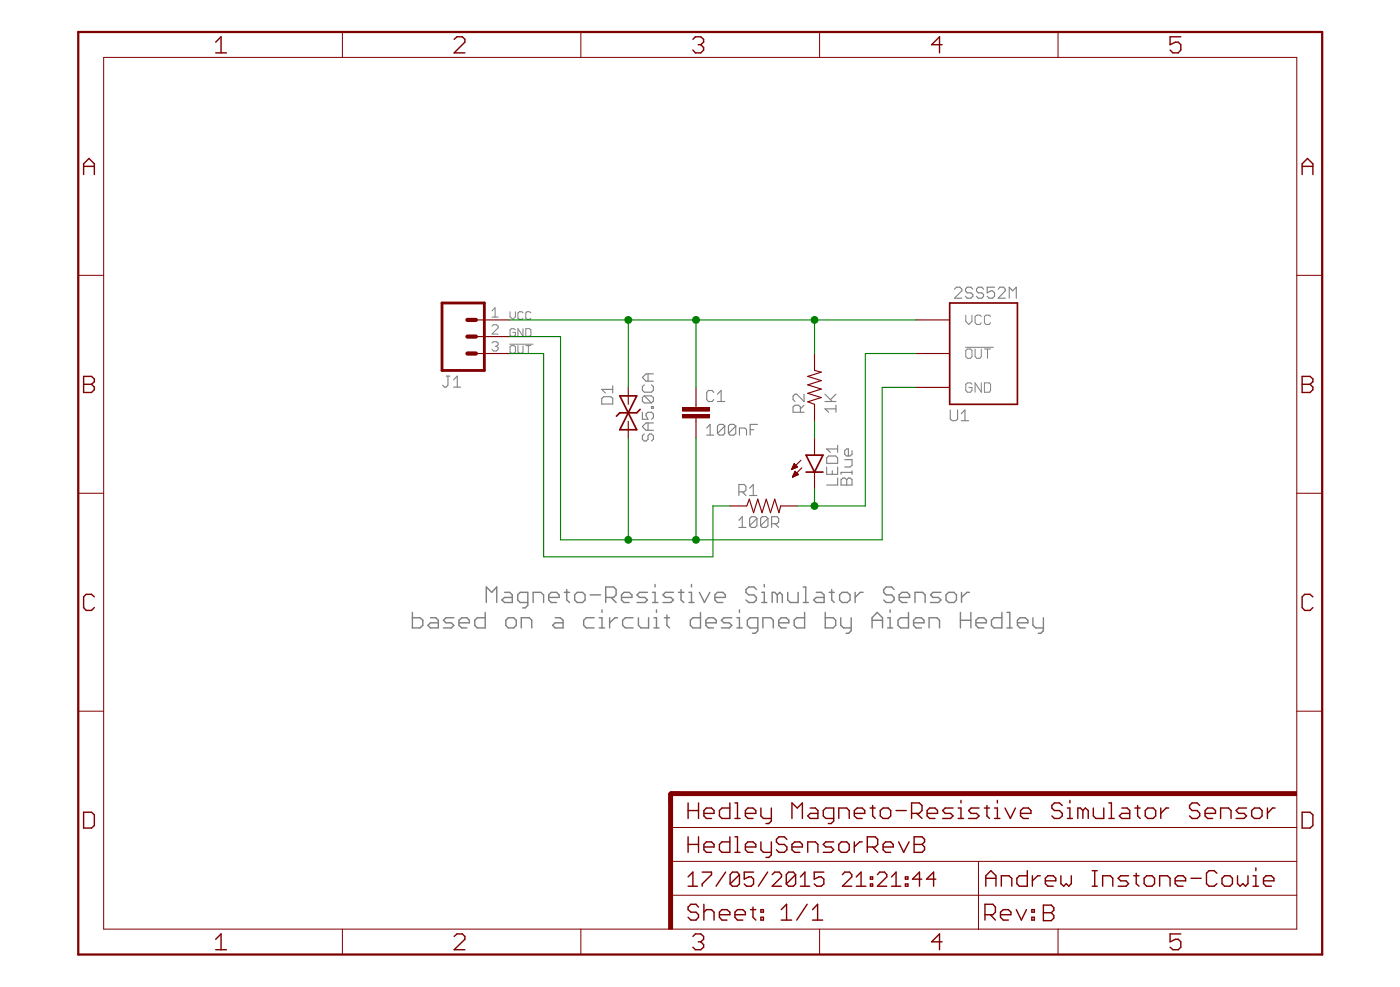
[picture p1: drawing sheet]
<?xml version="1.0" encoding="utf-8"?>
<!DOCTYPE eagle SYSTEM "eagle.dtd">
<!--
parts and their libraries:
SparkFun-LED: Licensing: Creative Commons ShareAlike 4.0 International - https://creativecommons.org/licenses/by-sa/4.0
-->
<eagle version="7.2.0">
<drawing>
<settings>
<setting alwaysvectorfont="yes"/>
<setting verticaltext="up"/>
</settings>
<grid distance="0.1" unitdist="inch" unit="inch" style="lines" multiple="1" display="no" altdistance="0.01" altunitdist="inch" altunit="inch"/>
<schematic xreflabel="%F%N/%S.%C%R" xrefpart="/%S.%C%R">
<libraries>
<library name="SparkFun-LED">
<symbols>
<symbol name="LED">
<wire x1="1.27" y1="0" x2="0" y2="-2.54" width="0.254" layer="94"/>
<wire x1="0" y1="-2.54" x2="-1.27" y2="0" width="0.254" layer="94"/>
<wire x1="1.27" y1="-2.54" x2="0" y2="-2.54" width="0.254" layer="94"/>
<wire x1="0" y1="-2.54" x2="-1.27" y2="-2.54" width="0.254" layer="94"/>
<wire x1="1.27" y1="0" x2="0" y2="0" width="0.254" layer="94"/>
<wire x1="0" y1="0" x2="-1.27" y2="0" width="0.254" layer="94"/>
<wire x1="-2.032" y1="-0.762" x2="-3.429" y2="-2.159" width="0.1524" layer="94"/>
<wire x1="-1.905" y1="-1.905" x2="-3.302" y2="-3.302" width="0.1524" layer="94"/>
<text x="3.556" y="-4.572" size="1.778" layer="95" rot="R90">&gt;NAME</text>
<text x="5.715" y="-4.572" size="1.778" layer="96" rot="R90">&gt;VALUE</text>
<pin name="C" x="0" y="-5.08" visible="off" length="short" direction="pas" rot="R90"/>
<pin name="A" x="0" y="2.54" visible="off" length="short" direction="pas" rot="R270"/>
<polygon width="0.1524" layer="94">
<vertex x="-3.429" y="-2.159"/>
<vertex x="-3.048" y="-1.27"/>
<vertex x="-2.54" y="-1.778"/>
</polygon>
<polygon width="0.1524" layer="94">
<vertex x="-3.302" y="-3.302"/>
<vertex x="-2.921" y="-2.413"/>
<vertex x="-2.413" y="-2.921"/>
</polygon>
</symbol>
</symbols>
<devicesets>
<deviceset name="LED" prefix="D" uservalue="yes">
<gates>
<gate name="G$1" symbol="LED" x="0" y="0"/>
</gates>
<devices>
<device name="5MM" package="LED5MM">
<connects>
<connect gate="G$1" pin="A" pad="A"/>
<connect gate="G$1" pin="C" pad="K"/>
</connects>
<technologies>
<technology name=""/>
</technologies>
</device>
<device name="3MM" package="LED3MM">
<connects>
<connect gate="G$1" pin="A" pad="A"/>
<connect gate="G$1" pin="C" pad="K"/>
</connects>
<technologies>
<technology name=""/>
</technologies>
</device>
<device name="1206" package="LED-1206">
<connects>
<connect gate="G$1" pin="A" pad="A"/>
<connect gate="G$1" pin="C" pad="C"/>
</connects>
<technologies>
<technology name=""/>
</technologies>
</device>
<device name="0603" package="LED-0603">
<connects>
<connect gate="G$1" pin="A" pad="A"/>
<connect gate="G$1" pin="C" pad="C"/>
</connects>
<technologies>
<technology name=""/>
</technologies>
</device>
<device name="10MM" package="LED10MM">
<connects>
<connect gate="G$1" pin="A" pad="A"/>
<connect gate="G$1" pin="C" pad="C"/>
</connects>
<technologies>
<technology name=""/>
</technologies>
</device>
<device name="-FKIT-1206" package="FKIT-LED-1206">
<connects>
<connect gate="G$1" pin="A" pad="A"/>
<connect gate="G$1" pin="C" pad="C"/>
</connects>
<technologies>
<technology name=""/>
</technologies>
</device>
<device name="-3MM-NO_SILK" package="LED3MM-NS">
<connects>
<connect gate="G$1" pin="A" pad="A"/>
<connect gate="G$1" pin="C" pad="K"/>
</connects>
<technologies>
<technology name=""/>
</technologies>
</device>
<device name="5MM-KIT" package="LED5MM-KIT">
<connects>
<connect gate="G$1" pin="A" pad="A"/>
<connect gate="G$1" pin="C" pad="K"/>
</connects>
<technologies>
<technology name=""/>
</technologies>
</device>
<device name="1206-BOTTOM" package="LED-1206-BOTTOM">
<connects>
<connect gate="G$1" pin="A" pad="A"/>
<connect gate="G$1" pin="C" pad="C"/>
</connects>
<technologies>
<technology name=""/>
</technologies>
</device>
</devices>
</deviceset>
</devicesets>
</library>
<library name="SparkFun-Passives">
<symbols>
<symbol name="RESISTOR">
<wire x1="-2.54" y1="0" x2="-2.159" y2="1.016" width="0.1524" layer="94"/>
<wire x1="-2.159" y1="1.016" x2="-1.524" y2="-1.016" width="0.1524" layer="94"/>
<wire x1="-1.524" y1="-1.016" x2="-0.889" y2="1.016" width="0.1524" layer="94"/>
<wire x1="-0.889" y1="1.016" x2="-0.254" y2="-1.016" width="0.1524" layer="94"/>
<wire x1="-0.254" y1="-1.016" x2="0.381" y2="1.016" width="0.1524" layer="94"/>
<wire x1="0.381" y1="1.016" x2="1.016" y2="-1.016" width="0.1524" layer="94"/>
<wire x1="1.016" y1="-1.016" x2="1.651" y2="1.016" width="0.1524" layer="94"/>
<wire x1="1.651" y1="1.016" x2="2.286" y2="-1.016" width="0.1524" layer="94"/>
<wire x1="2.286" y1="-1.016" x2="2.54" y2="0" width="0.1524" layer="94"/>
<text x="-3.81" y="1.4986" size="1.778" layer="95">&gt;NAME</text>
<text x="-3.81" y="-3.302" size="1.778" layer="96">&gt;VALUE</text>
<pin name="2" x="5.08" y="0" visible="off" length="short" direction="pas" swaplevel="1" rot="R180"/>
<pin name="1" x="-5.08" y="0" visible="off" length="short" direction="pas" swaplevel="1"/>
</symbol>
<symbol name="CAP">
<wire x1="0" y1="2.54" x2="0" y2="2.032" width="0.1524" layer="94"/>
<wire x1="0" y1="0" x2="0" y2="0.508" width="0.1524" layer="94"/>
<text x="1.524" y="2.921" size="1.778" layer="95">&gt;NAME</text>
<text x="1.524" y="-2.159" size="1.778" layer="96">&gt;VALUE</text>
<rectangle x1="-2.032" y1="0.508" x2="2.032" y2="1.016" layer="94"/>
<rectangle x1="-2.032" y1="1.524" x2="2.032" y2="2.032" layer="94"/>
<pin name="1" x="0" y="5.08" visible="off" length="short" direction="pas" swaplevel="1" rot="R270"/>
<pin name="2" x="0" y="-2.54" visible="off" length="short" direction="pas" swaplevel="1" rot="R90"/>
</symbol>
</symbols>
<devicesets>
<deviceset name="RESISTOR" prefix="R" uservalue="yes">
<gates>
<gate name="G$1" symbol="RESISTOR" x="0" y="0"/>
</gates>
<devices>
<device name="1206" package="1206">
<connects>
<connect gate="G$1" pin="1" pad="1"/>
<connect gate="G$1" pin="2" pad="2"/>
</connects>
<technologies>
<technology name=""/>
</technologies>
</device>
<device name="AXIAL-0.3" package="AXIAL-0.3">
<connects>
<connect gate="G$1" pin="1" pad="P$1"/>
<connect gate="G$1" pin="2" pad="P$2"/>
</connects>
<technologies>
<technology name=""/>
</technologies>
</device>
<device name="2010" package="R2010">
<connects>
<connect gate="G$1" pin="1" pad="1"/>
<connect gate="G$1" pin="2" pad="2"/>
</connects>
<technologies>
<technology name=""/>
</technologies>
</device>
<device name="0805-RES" package="0805">
<connects>
<connect gate="G$1" pin="1" pad="1"/>
<connect gate="G$1" pin="2" pad="2"/>
</connects>
<technologies>
<technology name=""/>
</technologies>
</device>
<device name="0603-RES" package="0603-RES">
<connects>
<connect gate="G$1" pin="1" pad="1"/>
<connect gate="G$1" pin="2" pad="2"/>
</connects>
<technologies>
<technology name=""/>
</technologies>
</device>
<device name="0402-RES" package="0402-RES">
<connects>
<connect gate="G$1" pin="1" pad="1"/>
<connect gate="G$1" pin="2" pad="2"/>
</connects>
<technologies>
<technology name=""/>
</technologies>
</device>
<device name="PTH-1/6W" package="1/6W-RES">
<connects>
<connect gate="G$1" pin="1" pad="1"/>
<connect gate="G$1" pin="2" pad="2"/>
</connects>
<technologies>
<technology name=""/>
</technologies>
</device>
<device name="2512" package="R2512">
<connects>
<connect gate="G$1" pin="1" pad="1"/>
<connect gate="G$1" pin="2" pad="2"/>
</connects>
<technologies>
<technology name=""/>
</technologies>
</device>
<device name="PTH-1/4W" package="AXIAL-0.4">
<connects>
<connect gate="G$1" pin="1" pad="P$1"/>
<connect gate="G$1" pin="2" pad="P$2"/>
</connects>
<technologies>
<technology name=""/>
</technologies>
</device>
<device name="PTH-1/2W" package="AXIAL-0.5">
<connects>
<connect gate="G$1" pin="1" pad="P$1"/>
<connect gate="G$1" pin="2" pad="P$2"/>
</connects>
<technologies>
<technology name=""/>
</technologies>
</device>
<device name="PTH-1W" package="AXIAL-0.6">
<connects>
<connect gate="G$1" pin="1" pad="P$1"/>
<connect gate="G$1" pin="2" pad="P$2"/>
</connects>
<technologies>
<technology name=""/>
</technologies>
</device>
<device name="PTH-2W" package="AXIAL-0.8">
<connects>
<connect gate="G$1" pin="1" pad="P$1"/>
<connect gate="G$1" pin="2" pad="P$2"/>
</connects>
<technologies>
<technology name=""/>
</technologies>
</device>
<device name="KIT" package="AXIAL-0.3-KIT">
<connects>
<connect gate="G$1" pin="1" pad="P$1"/>
<connect gate="G$1" pin="2" pad="P$2"/>
</connects>
<technologies>
<technology name=""/>
</technologies>
</device>
<device name="EZ" package="AXIAL-0.3EZ">
<connects>
<connect gate="G$1" pin="1" pad="P$1"/>
<connect gate="G$1" pin="2" pad="P$2"/>
</connects>
<technologies>
<technology name=""/>
</technologies>
</device>
</devices>
</deviceset>
<deviceset name="CAP" prefix="C" uservalue="yes">
<gates>
<gate name="G$1" symbol="CAP" x="0" y="0"/>
</gates>
<devices>
<device name="PTH" package="CAP-PTH-SMALL">
<connects>
<connect gate="G$1" pin="1" pad="1"/>
<connect gate="G$1" pin="2" pad="2"/>
</connects>
<technologies>
<technology name=""/>
</technologies>
</device>
<device name="PTH2" package="CAP-PTH-SMALL2">
<connects>
<connect gate="G$1" pin="1" pad="1"/>
<connect gate="G$1" pin="2" pad="2"/>
</connects>
<technologies>
<technology name=""/>
</technologies>
</device>
<device name="0805" package="0805">
<connects>
<connect gate="G$1" pin="1" pad="1"/>
<connect gate="G$1" pin="2" pad="2"/>
</connects>
<technologies>
<technology name=""/>
</technologies>
</device>
<device name="PTH3" package="CAP-PTH-LARGE">
<connects>
<connect gate="G$1" pin="1" pad="1"/>
<connect gate="G$1" pin="2" pad="2"/>
</connects>
<technologies>
<technology name=""/>
</technologies>
</device>
<device name="SMD" package="GRM43D">
<connects>
<connect gate="G$1" pin="1" pad="A"/>
<connect gate="G$1" pin="2" pad="C"/>
</connects>
<technologies>
<technology name=""/>
</technologies>
</device>
<device name="0603-CAP" package="0603-CAP">
<connects>
<connect gate="G$1" pin="1" pad="1"/>
<connect gate="G$1" pin="2" pad="2"/>
</connects>
<technologies>
<technology name=""/>
</technologies>
</device>
<device name="0402-CAP" package="0402-CAP">
<connects>
<connect gate="G$1" pin="1" pad="1"/>
<connect gate="G$1" pin="2" pad="2"/>
</connects>
<technologies>
<technology name=""/>
</technologies>
</device>
<device name="PTH1" package="CAP-PTH-5MM">
<connects>
<connect gate="G$1" pin="1" pad="1"/>
<connect gate="G$1" pin="2" pad="2"/>
</connects>
<technologies>
<technology name=""/>
</technologies>
</device>
<device name="_" package="AXIAL-5MM">
<connects>
<connect gate="G$1" pin="1" pad="P$1"/>
<connect gate="G$1" pin="2" pad="P$2"/>
</connects>
<technologies>
<technology name=""/>
</technologies>
</device>
<device name="1210" package="1210">
<connects>
<connect gate="G$1" pin="1" pad="1"/>
<connect gate="G$1" pin="2" pad="2"/>
</connects>
<technologies>
<technology name=""/>
</technologies>
</device>
<device name="1206" package="1206">
<connects>
<connect gate="G$1" pin="1" pad="1"/>
<connect gate="G$1" pin="2" pad="2"/>
</connects>
<technologies>
<technology name=""/>
</technologies>
</device>
<device name="ASMD" package="CTZ3">
<connects>
<connect gate="G$1" pin="1" pad="+"/>
<connect gate="G$1" pin="2" pad="-"/>
</connects>
<technologies>
<technology name=""/>
</technologies>
</device>
<device name="KIT" package="CAP-PTH-SMALL-KIT">
<connects>
<connect gate="G$1" pin="1" pad="1"/>
<connect gate="G$1" pin="2" pad="2"/>
</connects>
<technologies>
<technology name=""/>
</technologies>
</device>
<device name="EZ" package="CAP-PTH-SMALLEZ">
<connects>
<connect gate="G$1" pin="1" pad="1"/>
<connect gate="G$1" pin="2" pad="2"/>
</connects>
<technologies>
<technology name=""/>
</technologies>
</device>
</devices>
</deviceset>
</devicesets>
</library>
<library name="AIC_Custom">
<symbols>
<symbol name="2SS52M">
<wire x1="-5.08" y1="7.62" x2="-5.08" y2="-7.62" width="0.254" layer="94"/>
<wire x1="-5.08" y1="-7.62" x2="5.08" y2="-7.62" width="0.254" layer="94"/>
<wire x1="5.08" y1="-7.62" x2="5.08" y2="7.62" width="0.254" layer="94"/>
<wire x1="5.08" y1="7.62" x2="-5.08" y2="7.62" width="0.254" layer="94"/>
<pin name="!OUT!" x="-10.16" y="0" visible="pin" length="middle"/>
<pin name="VCC" x="-10.16" y="5.08" visible="pin" length="middle"/>
<pin name="GND" x="-10.16" y="-5.08" visible="pin" length="middle"/>
<text x="-5.08" y="-10.16" size="1.778" layer="95">&gt;NAME</text>
<text x="-4.445" y="8.255" size="1.778" layer="96">2SS52M</text>
</symbol>
<symbol name="DIODE_TVS">
<wire x1="-1.27" y1="-1.27" x2="1.27" y2="0" width="0.254" layer="94"/>
<wire x1="1.27" y1="0" x2="-1.27" y2="1.27" width="0.254" layer="94"/>
<wire x1="1.27" y1="1.27" x2="1.27" y2="0" width="0.254" layer="94"/>
<wire x1="-1.27" y1="1.27" x2="-1.27" y2="-1.27" width="0.254" layer="94"/>
<wire x1="1.27" y1="0" x2="1.27" y2="-1.27" width="0.254" layer="94"/>
<text x="2.54" y="2.2606" size="1.778" layer="95">&gt;NAME</text>
<text x="2.54" y="-3.0734" size="1.778" layer="96">&gt;VALUE</text>
<pin name="A" x="-2.54" y="0" visible="off" length="short" direction="pas"/>
<pin name="C" x="5.08" y="0" visible="off" length="short" direction="pas" rot="R180"/>
<wire x1="3.81" y1="-1.27" x2="1.27" y2="0" width="0.254" layer="94"/>
<wire x1="1.27" y1="0" x2="3.81" y2="1.27" width="0.254" layer="94"/>
<wire x1="3.81" y1="1.27" x2="3.81" y2="-1.27" width="0.254" layer="94"/>
<wire x1="1.27" y1="-1.27" x2="1.778" y2="-1.778" width="0.254" layer="94"/>
<wire x1="1.27" y1="1.27" x2="0.762" y2="1.778" width="0.254" layer="94"/>
</symbol>
<symbol name="FR-A5L">
<rectangle x1="84.7852" y1="0" x2="85.3948" y2="20.32" layer="94"/>
<rectangle x1="131.7752" y1="-26.67" x2="132.3848" y2="67.31" layer="94" rot="R90"/>
<wire x1="131.31" y1="-0.1" x2="131.31" y2="5.08" width="0.1016" layer="94"/>
<wire x1="131.31" y1="5.08" x2="179.07" y2="5.08" width="0.1016" layer="94"/>
<wire x1="131.31" y1="5.08" x2="85.09" y2="5.08" width="0.1016" layer="94"/>
<wire x1="85.09" y1="10.16" x2="131.31" y2="10.16" width="0.1016" layer="94"/>
<wire x1="131.31" y1="10.16" x2="179.07" y2="10.16" width="0.1016" layer="94"/>
<wire x1="85.09" y1="15.24" x2="179.07" y2="15.24" width="0.1016" layer="94"/>
<wire x1="131.31" y1="5.08" x2="131.31" y2="10.16" width="0.1016" layer="94"/>
<wire x1="85.09" y1="19.05" x2="85.09" y2="20.32" width="0.6096" layer="94"/>
<wire x1="85.09" y1="20.32" x2="86.36" y2="20.32" width="0.6096" layer="94"/>
<text x="87.63" y="11.43" size="2.54" layer="94" font="vector">&gt;DRAWING_NAME</text>
<text x="87.63" y="6.35" size="2.286" layer="94" font="vector">&gt;LAST_DATE_TIME</text>
<text x="101.6" y="1.27" size="2.54" layer="94" font="vector">&gt;SHEET</text>
<text x="87.63" y="1.27" size="2.54" layer="94" font="vector">Sheet:</text>
<text x="87.63" y="16.51" size="2.54" layer="94" font="vector">&gt;CNAME</text>
<text x="132.18" y="1.27" size="2.54" layer="94" font="vector">Rev:</text>
<text x="132.28" y="6.35" size="2.54" layer="94" font="vector">&gt;DESIGNER</text>
<text x="140.94" y="1.17" size="2.54" layer="94" font="vector">&gt;CREVISION</text>
<frame x1="-3.81" y1="-3.81" x2="182.88" y2="134.62" columns="5" rows="4" layer="94"/>
</symbol>
</symbols>
<devicesets>
<deviceset name="2SS52M">
<gates>
<gate name="G$1" symbol="2SS52M" x="0" y="0"/>
</gates>
<devices>
<device name="FLAT" package="2SS52M_FLAT">
<connects>
<connect gate="G$1" pin="!OUT!" pad="P$2"/>
<connect gate="G$1" pin="GND" pad="P$1"/>
<connect gate="G$1" pin="VCC" pad="P$3"/>
</connects>
<technologies>
<technology name=""/>
</technologies>
</device>
<device name="VERT" package="2SS52M_VERT">
<connects>
<connect gate="G$1" pin="!OUT!" pad="P$2"/>
<connect gate="G$1" pin="GND" pad="P$1"/>
<connect gate="G$1" pin="VCC" pad="P$3"/>
</connects>
<technologies>
<technology name=""/>
</technologies>
</device>
</devices>
</deviceset>
<deviceset name="SA5.0CA">
<gates>
<gate name="G$1" symbol="DIODE_TVS" x="-2.54" y="2.54"/>
</gates>
<devices>
<device name="" package="DO41_TVS">
<connects>
<connect gate="G$1" pin="A" pad="A"/>
<connect gate="G$1" pin="C" pad="C"/>
</connects>
<technologies>
<technology name=""/>
</technologies>
</device>
</devices>
</deviceset>
<deviceset name="FRAME-A5L" prefix="FRAME">
<gates>
<gate name="G$1" symbol="FR-A5L" x="0" y="0"/>
</gates>
<devices>
<device name="">
<technologies>
<technology name=""/>
</technologies>
</device>
</devices>
</deviceset>
</devicesets>
</library>
<library name="SparkFun-Connectors">
<symbols>
<symbol name="M03">
<wire x1="3.81" y1="-5.08" x2="-2.54" y2="-5.08" width="0.4064" layer="94"/>
<wire x1="1.27" y1="2.54" x2="2.54" y2="2.54" width="0.6096" layer="94"/>
<wire x1="1.27" y1="0" x2="2.54" y2="0" width="0.6096" layer="94"/>
<wire x1="1.27" y1="-2.54" x2="2.54" y2="-2.54" width="0.6096" layer="94"/>
<wire x1="-2.54" y1="5.08" x2="-2.54" y2="-5.08" width="0.4064" layer="94"/>
<wire x1="3.81" y1="-5.08" x2="3.81" y2="5.08" width="0.4064" layer="94"/>
<wire x1="-2.54" y1="5.08" x2="3.81" y2="5.08" width="0.4064" layer="94"/>
<text x="-2.54" y="-7.62" size="1.778" layer="96">&gt;VALUE</text>
<text x="-2.54" y="5.842" size="1.778" layer="95">&gt;NAME</text>
<pin name="1" x="7.62" y="-2.54" visible="pad" length="middle" direction="pas" swaplevel="1" rot="R180"/>
<pin name="2" x="7.62" y="0" visible="pad" length="middle" direction="pas" swaplevel="1" rot="R180"/>
<pin name="3" x="7.62" y="2.54" visible="pad" length="middle" direction="pas" swaplevel="1" rot="R180"/>
</symbol>
</symbols>
<devicesets>
<deviceset name="M03" prefix="JP" uservalue="yes">
<gates>
<gate name="G$1" symbol="M03" x="-2.54" y="0"/>
</gates>
<devices>
<device name="PTH" package="1X03">
<connects>
<connect gate="G$1" pin="1" pad="1"/>
<connect gate="G$1" pin="2" pad="2"/>
<connect gate="G$1" pin="3" pad="3"/>
</connects>
<technologies>
<technology name=""/>
</technologies>
</device>
<device name="POLAR" package="MOLEX-1X3">
<connects>
<connect gate="G$1" pin="1" pad="1"/>
<connect gate="G$1" pin="2" pad="2"/>
<connect gate="G$1" pin="3" pad="3"/>
</connects>
<technologies>
<technology name=""/>
</technologies>
</device>
<device name="SCREW" package="SCREWTERMINAL-3.5MM-3">
<connects>
<connect gate="G$1" pin="1" pad="1"/>
<connect gate="G$1" pin="2" pad="2"/>
<connect gate="G$1" pin="3" pad="3"/>
</connects>
<technologies>
<technology name="">
<attribute name="PROD_ID" value="CONN-08288" constant="no"/>
</technology>
</technologies>
</device>
<device name="LOCK" package="1X03_LOCK">
<connects>
<connect gate="G$1" pin="1" pad="1"/>
<connect gate="G$1" pin="2" pad="2"/>
<connect gate="G$1" pin="3" pad="3"/>
</connects>
<technologies>
<technology name=""/>
</technologies>
</device>
<device name="LOCK_LONGPADS" package="1X03_LOCK_LONGPADS">
<connects>
<connect gate="G$1" pin="1" pad="1"/>
<connect gate="G$1" pin="2" pad="2"/>
<connect gate="G$1" pin="3" pad="3"/>
</connects>
<technologies>
<technology name=""/>
</technologies>
</device>
<device name="POLAR_LOCK" package="MOLEX-1X3_LOCK">
<connects>
<connect gate="G$1" pin="1" pad="1"/>
<connect gate="G$1" pin="2" pad="2"/>
<connect gate="G$1" pin="3" pad="3"/>
</connects>
<technologies>
<technology name=""/>
</technologies>
</device>
<device name="SCREW_LOCK" package="SCREWTERMINAL-3.5MM-3_LOCK.007S">
<connects>
<connect gate="G$1" pin="1" pad="1"/>
<connect gate="G$1" pin="2" pad="2"/>
<connect gate="G$1" pin="3" pad="3"/>
</connects>
<technologies>
<technology name="">
<attribute name="PROD_ID" value="CONN-08288" constant="no"/>
</technology>
</technologies>
</device>
<device name="1X03_NO_SILK" package="1X03_NO_SILK">
<connects>
<connect gate="G$1" pin="1" pad="1"/>
<connect gate="G$1" pin="2" pad="2"/>
<connect gate="G$1" pin="3" pad="3"/>
</connects>
<technologies>
<technology name=""/>
</technologies>
</device>
<device name="LONGPADS" package="1X03_LONGPADS">
<connects>
<connect gate="G$1" pin="1" pad="1"/>
<connect gate="G$1" pin="2" pad="2"/>
<connect gate="G$1" pin="3" pad="3"/>
</connects>
<technologies>
<technology name=""/>
</technologies>
</device>
<device name="JST-PTH" package="JST-3-PTH">
<connects>
<connect gate="G$1" pin="1" pad="1"/>
<connect gate="G$1" pin="2" pad="2"/>
<connect gate="G$1" pin="3" pad="3"/>
</connects>
<technologies>
<technology name="">
<attribute name="SKU" value="PRT-09915" constant="no"/>
</technology>
</technologies>
</device>
<device name="POGO_PIN_HOLES_ONLY" package="1X03_PP_HOLES_ONLY">
<connects>
<connect gate="G$1" pin="1" pad="1"/>
<connect gate="G$1" pin="2" pad="2"/>
<connect gate="G$1" pin="3" pad="3"/>
</connects>
<technologies>
<technology name=""/>
</technologies>
</device>
<device name="-SCREW-5MM" package="SCREWTERMINAL-5MM-3">
<connects>
<connect gate="G$1" pin="1" pad="1"/>
<connect gate="G$1" pin="2" pad="2"/>
<connect gate="G$1" pin="3" pad="3"/>
</connects>
<technologies>
<technology name="">
<attribute name="STOREFRONT_ID" value="PRT-08433" constant="no"/>
</technology>
</technologies>
</device>
<device name="LOCK_NO_SILK" package="1X03_LOCK_NO_SILK">
<connects>
<connect gate="G$1" pin="1" pad="1"/>
<connect gate="G$1" pin="2" pad="2"/>
<connect gate="G$1" pin="3" pad="3"/>
</connects>
<technologies>
<technology name=""/>
</technologies>
</device>
<device name="JST-SMD" package="JST-3-SMD">
<connects>
<connect gate="G$1" pin="1" pad="1"/>
<connect gate="G$1" pin="2" pad="2"/>
<connect gate="G$1" pin="3" pad="3"/>
</connects>
<technologies>
<technology name="">
<attribute name="PROD_ID" value="CONN-12591" constant="no"/>
<attribute name="VALUE" value="3-PIN SMD" constant="no"/>
</technology>
</technologies>
</device>
<device name="SMD" package="1X03-1MM-RA">
<connects>
<connect gate="G$1" pin="1" pad="1"/>
<connect gate="G$1" pin="2" pad="2"/>
<connect gate="G$1" pin="3" pad="3"/>
</connects>
<technologies>
<technology name=""/>
</technologies>
</device>
<device name="SMD_RA_FEMALE" package="1X03_SMD_RA_FEMALE">
<connects>
<connect gate="G$1" pin="1" pad="1"/>
<connect gate="G$1" pin="2" pad="2"/>
<connect gate="G$1" pin="3" pad="3"/>
</connects>
<technologies>
<technology name="">
<attribute name="PROD_ID" value="CONN-10926"/>
<attribute name="VALUE" value="1x3 RA Female .1&quot;"/>
</technology>
</technologies>
</device>
<device name="SMD_RA_MALE" package="1X03_SMD_RA_MALE">
<connects>
<connect gate="G$1" pin="1" pad="1"/>
<connect gate="G$1" pin="2" pad="2"/>
<connect gate="G$1" pin="3" pad="3"/>
</connects>
<technologies>
<technology name="">
<attribute name="PROD_ID" value="CONN-10925"/>
</technology>
</technologies>
</device>
<device name="SMD_RA_MALE_POST" package="1X03_SMD_RA_MALE_POST">
<connects>
<connect gate="G$1" pin="1" pad="1"/>
<connect gate="G$1" pin="2" pad="2"/>
<connect gate="G$1" pin="3" pad="3"/>
</connects>
<technologies>
<technology name=""/>
</technologies>
</device>
<device name="JST-PTH-VERT" package="JST-3-PTH-VERT">
<connects>
<connect gate="G$1" pin="1" pad="1"/>
<connect gate="G$1" pin="2" pad="2"/>
<connect gate="G$1" pin="3" pad="3"/>
</connects>
<technologies>
<technology name=""/>
</technologies>
</device>
<device name="1X03_SMD_RA_MALE_POST_SMALLER" package="1X03_SMD_RA_MALE_POST_SMALLER">
<connects>
<connect gate="G$1" pin="1" pad="1"/>
<connect gate="G$1" pin="2" pad="2"/>
<connect gate="G$1" pin="3" pad="3"/>
</connects>
<technologies>
<technology name=""/>
</technologies>
</device>
<device name="1X03_SMD_RA_MALE_POST_SMALLEST" package="1X03_SMD_RA_MALE_POST_SMALLEST">
<connects>
<connect gate="G$1" pin="1" pad="1"/>
<connect gate="G$1" pin="2" pad="2"/>
<connect gate="G$1" pin="3" pad="3"/>
</connects>
<technologies>
<technology name=""/>
</technologies>
</device>
</devices>
</deviceset>
</devicesets>
</library>
</libraries>
<attributes>
</attributes>
<variantdefs>
</variantdefs>
<classes>
<class number="0" name="default" width="0" drill="0">
</class>
</classes>
<parts>
<part name="FRAME1" library="AIC_Custom" deviceset="FRAME-A5L" device="">
<attribute name="CNAME" value="Hedley Magneto-Resistive Simulator Sensor"/>
<attribute name="CREVISION" value="B"/>
<attribute name="DESIGNER" value="Andrew Instone-Cowie"/>
</part>
<part name="LED1" library="SparkFun-LED" deviceset="LED" device="3MM" value="Blue"/>
<part name="R1" library="SparkFun-Passives" deviceset="RESISTOR" device="PTH-1/4W" value="100R"/>
<part name="R2" library="SparkFun-Passives" deviceset="RESISTOR" device="PTH-1/4W" value="1K"/>
<part name="C1" library="SparkFun-Passives" deviceset="CAP" device="PTH" value="100nF"/>
<part name="U1" library="AIC_Custom" deviceset="2SS52M" device="FLAT"/>
<part name="J1" library="SparkFun-Connectors" deviceset="M03" device="PTH"/>
<part name="D1" library="AIC_Custom" deviceset="SA5.0CA" device=""/>
</parts>
<sheets>
<sheet>
<plain>
<text x="99.06" y="53.34" size="2.54" layer="97" align="center">Magneto-Resistive Simulator Sensor
based on a circuit designed by Aiden Hedley</text>
</plain>
<instances>
<instance part="FRAME1" gate="G$1" x="5.08" y="5.08">
<attribute name="CNAME" x="5.08" y="5.08" size="1.778" layer="96" display="off"/>
<attribute name="CREVISION" x="5.08" y="5.08" size="1.778" layer="96" display="off"/>
<attribute name="DESIGNER" x="5.08" y="5.08" size="1.778" layer="96" display="off"/>
</instance>
<instance part="LED1" gate="G$1" x="111.76" y="76.2"/>
<instance part="R1" gate="G$1" x="104.14" y="68.58"/>
<instance part="R2" gate="G$1" x="111.76" y="86.36" rot="R90"/>
<instance part="C1" gate="G$1" x="93.98" y="81.28"/>
<instance part="U1" gate="G$1" x="137.16" y="91.44"/>
<instance part="J1" gate="G$1" x="58.42" y="93.98" rot="MR180"/>
<instance part="D1" gate="G$1" x="83.82" y="81.28" smashed="yes" rot="R90">
<attribute name="NAME" x="81.5594" y="83.82" size="1.778" layer="95" rot="R90"/>
<attribute name="VALUE" x="87.6554" y="78.232" size="1.778" layer="96" rot="R90"/>
</instance>
</instances>
<busses>
</busses>
<nets>
<net name="N$3" class="0">
<segment>
<pinref part="R2" gate="G$1" pin="1"/>
<pinref part="LED1" gate="G$1" pin="A"/>
<wire x1="111.76" y1="81.28" x2="111.76" y2="78.74" width="0.1524" layer="91"/>
</segment>
</net>
<net name="VCC" class="0">
<segment>
<wire x1="83.82" y1="96.52" x2="83.82" y2="86.36" width="0.1524" layer="91"/>
<pinref part="R2" gate="G$1" pin="2"/>
<wire x1="83.82" y1="96.52" x2="93.98" y2="96.52" width="0.1524" layer="91"/>
<wire x1="93.98" y1="96.52" x2="111.76" y2="96.52" width="0.1524" layer="91"/>
<wire x1="111.76" y1="96.52" x2="111.76" y2="91.44" width="0.1524" layer="91"/>
<label x="66.04" y="96.52" size="1.27" layer="95"/>
<pinref part="J1" gate="G$1" pin="1"/>
<wire x1="66.04" y1="96.52" x2="83.82" y2="96.52" width="0.1524" layer="91"/>
<junction x="83.82" y="96.52"/>
<pinref part="U1" gate="G$1" pin="VCC"/>
<wire x1="111.76" y1="96.52" x2="127" y2="96.52" width="0.1524" layer="91"/>
<junction x="111.76" y="96.52"/>
<pinref part="D1" gate="G$1" pin="C"/>
<pinref part="C1" gate="G$1" pin="1"/>
<wire x1="93.98" y1="86.36" x2="93.98" y2="96.52" width="0.1524" layer="91"/>
<junction x="93.98" y="96.52"/>
</segment>
</net>
<net name="GND" class="0">
<segment>
<pinref part="J1" gate="G$1" pin="2"/>
<wire x1="66.04" y1="93.98" x2="73.66" y2="93.98" width="0.1524" layer="91"/>
<wire x1="73.66" y1="93.98" x2="73.66" y2="63.5" width="0.1524" layer="91"/>
<wire x1="73.66" y1="63.5" x2="83.82" y2="63.5" width="0.1524" layer="91"/>
<wire x1="83.82" y1="63.5" x2="83.82" y2="78.74" width="0.1524" layer="91"/>
<junction x="83.82" y="63.5"/>
<wire x1="83.82" y1="63.5" x2="93.98" y2="63.5" width="0.1524" layer="91"/>
<wire x1="93.98" y1="63.5" x2="121.92" y2="63.5" width="0.1524" layer="91"/>
<wire x1="121.92" y1="63.5" x2="121.92" y2="86.36" width="0.1524" layer="91"/>
<pinref part="U1" gate="G$1" pin="GND"/>
<wire x1="121.92" y1="86.36" x2="127" y2="86.36" width="0.1524" layer="91"/>
<label x="66.04" y="93.98" size="1.27" layer="95"/>
<pinref part="D1" gate="G$1" pin="A"/>
<pinref part="C1" gate="G$1" pin="2"/>
<wire x1="93.98" y1="78.74" x2="93.98" y2="63.5" width="0.1524" layer="91"/>
<junction x="93.98" y="63.5"/>
</segment>
</net>
<net name="!OUT" class="0">
<segment>
<pinref part="R1" gate="G$1" pin="1"/>
<wire x1="99.06" y1="68.58" x2="96.52" y2="68.58" width="0.1524" layer="91"/>
<wire x1="96.52" y1="68.58" x2="96.52" y2="60.96" width="0.1524" layer="91"/>
<wire x1="96.52" y1="60.96" x2="71.12" y2="60.96" width="0.1524" layer="91"/>
<wire x1="71.12" y1="60.96" x2="71.12" y2="91.44" width="0.1524" layer="91"/>
<pinref part="J1" gate="G$1" pin="3"/>
<wire x1="71.12" y1="91.44" x2="66.04" y2="91.44" width="0.1524" layer="91"/>
<label x="66.04" y="91.44" size="1.27" layer="95"/>
</segment>
</net>
<net name="N$1" class="0">
<segment>
<pinref part="R1" gate="G$1" pin="2"/>
<wire x1="109.22" y1="68.58" x2="111.76" y2="68.58" width="0.1524" layer="91"/>
<pinref part="LED1" gate="G$1" pin="C"/>
<wire x1="111.76" y1="68.58" x2="111.76" y2="71.12" width="0.1524" layer="91"/>
<wire x1="119.38" y1="68.58" x2="119.38" y2="91.44" width="0.1524" layer="91"/>
<pinref part="U1" gate="G$1" pin="!OUT!"/>
<wire x1="119.38" y1="91.44" x2="127" y2="91.44" width="0.1524" layer="91"/>
<wire x1="111.76" y1="68.58" x2="119.38" y2="68.58" width="0.1524" layer="91"/>
<junction x="111.76" y="68.58"/>
</segment>
</net>
</nets>
</sheet>
</sheets>
<errors>
<approved hash="113,1,111.083,105.215,J1,,,,,"/>
</errors>
</schematic>
</drawing>
<compatibility>
<note version="6.3" minversion="6.2.2" severity="warning">
Since Version 6.2.2 text objects can contain more than one line,
which will not be processed correctly with this version.
</note>
</compatibility>
</eagle>
